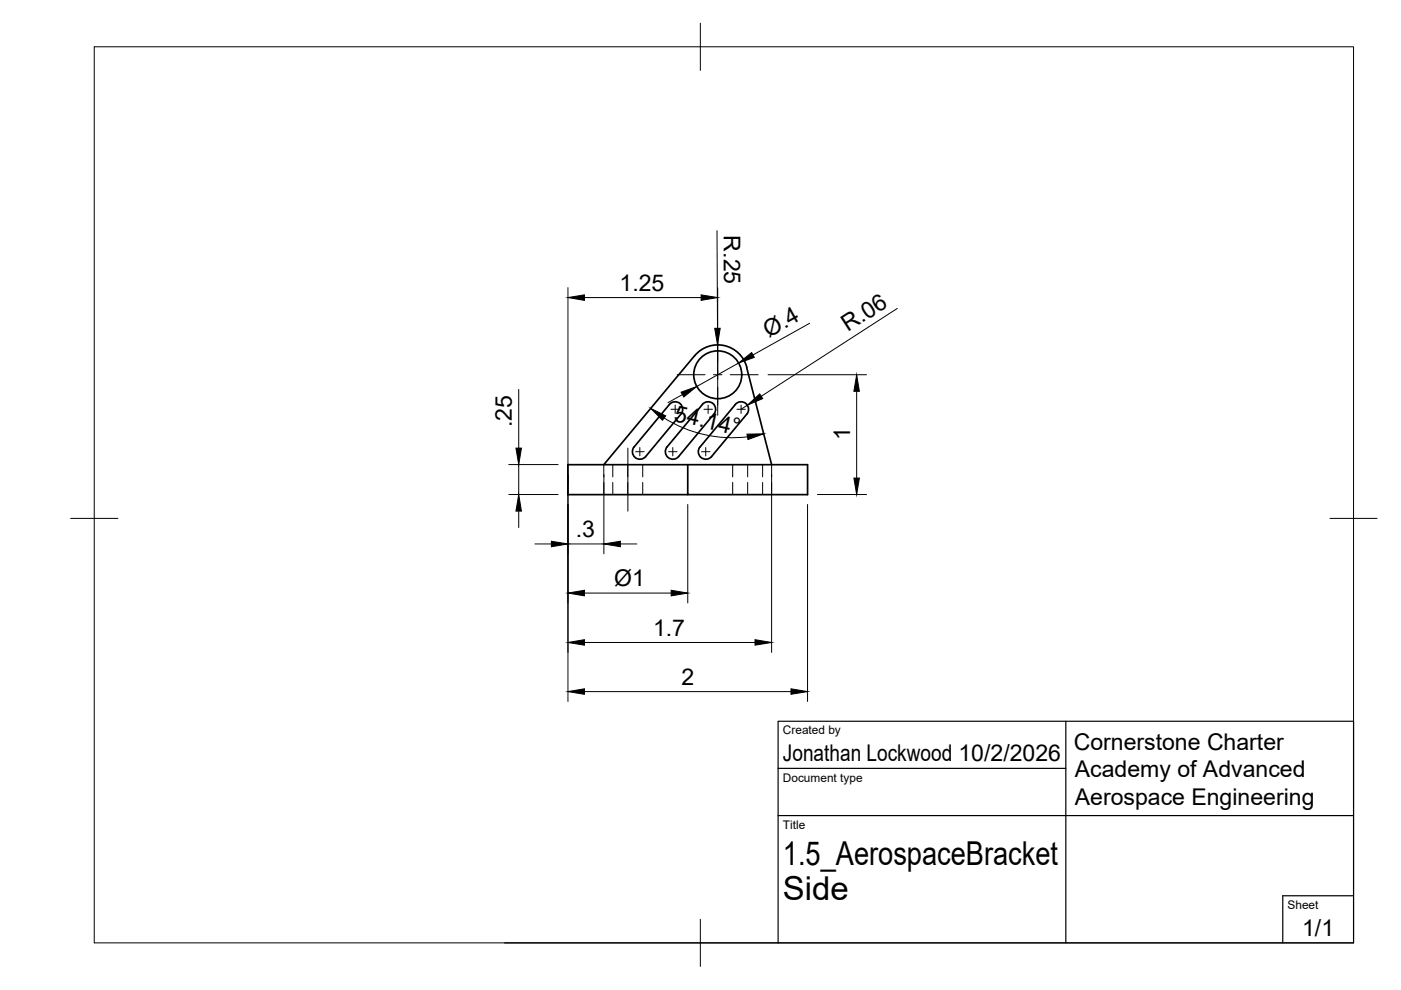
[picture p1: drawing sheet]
<svg xmlns="http://www.w3.org/2000/svg" width="297mm" height="210mm" viewBox="0 0 297 210" stroke-linecap="round" stroke-linejoin="round" font-family="sans-serif">
<!-- layer: Visible -->
<g fill="none" stroke="#000" stroke-width=".36">
<path d="M158.3 77.9l5.3 20.6M158.3 77.9a6.4 6.4 0 0 0-11-2.5l-19.3 23.1M136.9 96.8a1.6 1.6 0 0 1-2.2 .2 1.6 1.6 0 0 1-.3-2.2l7.5-9a1.6 1.6 0 0 1 2.3-.3 1.6 1.6 0 0 1 .2 2.3l-7.5 9M145.8 98.5v6.4h25.4v-6.4h-50.8v6.4h25.4M148.9 85.7a1.6 1.6 0 0 1 2.3-.1 1.6 1.6 0 0 1 .2 2.2l-7.5 9a1.6 1.6 0 0 1-2.2 .2 1.6 1.6 0 0 1-.3-2.2zM155.9 85.7a1.6 1.6 0 0 1 2.2-.1 1.6 1.6 0 0 1 .3 2.2M155.9 85.8l-7.5 9a1.6 1.6 0 0 0 .2 2.2 1.6 1.6 0 0 0 2.3-.2l7.4-9"/>
<circle cx="152.2" cy="79.5" r="5.1"/>
</g>
<!-- layer: Hidden -->
<g fill="none" stroke="#000" stroke-width=".21">
<path d="M128 98.5v2.6M129.9 98.5v2.6M133.1 98.5v2.6M136.3 98.5v2.6M155.3 98.5v2.6M158.5 98.5v2.6M161.7 98.5v2.6M163.6 98.5v2.6M128 102.3v2.6M129.9 102.3v2.6M133.1 102.3v2.6M136.3 102.3v2.6"/>
<path d="M155.3 102.3v2.6M158.5 102.3v2.6M161.7 102.3v2.6M163.6 102.3v2.6"/>
</g>
<!-- layer: BORDER -->
<path d="M20 9.9h267v190h-267zM148.5 4.9v10M15 109.9h10M282 109.9h10M148.5 194.9v10" fill="none" stroke="#000" stroke-width=".21"/>
<!-- layer: TITLEBLOCK -->
<path d="M226 152.9v47M165 172.9h122M165 162.9h61M107 199.9h180v-47h-122v47M287 189.9h-15v10" fill="none" stroke="#000" stroke-width=".25"/>
<!-- layer: Smart Centers -->
<g fill="none" stroke="#000" stroke-width=".21">
<path d="M143.6 79.5h5.9M151.3 79.5h1.8M152.2 70.9v5.9M152.2 78.6v1.8M154.8 79.5h5.9M133.1 95v13.4M134.8 95.8h1.8M135.7 94.9v1.8M141.8 95.8h1.8M142.3 86.8h1.8M142.6 94.9v1.8M143.2 85.9v1.8"/>
<path d="M148.7 95.8h1.8M149.2 86.8h1.8M149.6 94.9v1.8M150.1 85.9v1.8M152.2 82.1v5.9M156.2 86.8h1.8M157.1 85.9v1.8"/>
</g>
<!-- layer: FD_Dimensions -->
<g fill="none" stroke="#000" stroke-width=".21">
<path d="M152 48.9l.1 20.7M120.4 61v87.7M123.9 63.1h24.8M152.1 73.1l.1 6.4M152.2 61v25M156.6 77l-8.9 5M162.8 79.5h20.9M171.6 68.6l-12 6.7M190.2 65.4l-28.8 18.6M107.9 98.5h10.4M110 82.6v12.4M110 98.5v6.4"/>
<path d="M140.8 88.6a27 27 0 0 0 17.7 4M144.7 83.7l-3.1 1.7M158.5 85.9l-1.4 .9M181.6 83v18.4M107.9 104.9h10.4M110 108.4v3.5M113.4 115.3h3.5M120.4 115.3h7.6M128 100.6v16.8M131.5 115.3h3.5M145.8 107v20.8M163.6 100.6v37.7"/>
<path d="M171.2 107v41.7M173.3 104.9h10.4M123.9 125.7h18.4M123.9 136.2h36.2M123.9 146.6h43.8"/>
</g>
<g fill="#000" stroke="#000" stroke-width=".21">
<path d="M120.4 63.1l3.5-.6v1.2zM148.7 62.5l3.5 .6-3.5 .6zM151.5 69.6h1.2l-.6 3.5zM156.6 77l2.8-2.2 .5 1zM109.4 95h1.2l-.6 3.5zM138 86.6l3.1 1.6-.6 .9zM144.4 83.2l3.3-1.2-2.7 2.2zM158.4 92h3.5l-3.3 1.2zM158.5 85.9l2.6-2.4 .6 1zM181.6 79.5l.6 3.5h-1.2zM110 104.9l.6 3.5h-1.2zM116.9 114.8l3.5 .5-3.5 .6z"/>
<path d="M128 115.3l3.5-.5v1.1zM181 101.4h1.2l-.6 3.5zM120.4 125.7l3.5-.5v1.1zM120.4 136.2l3.5-.6v1.2zM142.3 125.2l3.5 .5-3.5 .6zM160.1 135.6l3.5 .6-3.5 .6zM120.4 146.6l3.5-.6v1.2zM167.7 146l3.5 .6-3.5 .6z"/>
</g>
<g font-size="7">
<text x="166" y="183.4">1.5_AerospaceBracket</text>
<text x="166" y="190.9">Side</text>
</g>
<g font-size="4.9">
<text x="153.5" y="49.9" transform="rotate(90 153.5 49.9)">R.25</text>
<text x="131.4" y="61.6">1.25</text>
<text x="163" y="71.6" transform="rotate(-29 163 71.6)">Ø.4</text>
<text x="179.8" y="70.4" transform="rotate(-33 179.8 70.4)">R.06</text>
<text x="142.7" y="89.2" transform="rotate(13 142.7 89.2)">54.14°</text>
<text x="108.5" y="90.6" transform="rotate(-90 108.5 90.6)">.25</text>
<text x="180.2" y="93.3" transform="rotate(-90 180.2 93.3)">1</text>
<text x="122.1" y="113.9">.3</text>
<text x="130.2" y="124.2">Ø1</text>
<text x="138.5" y="134.8">1.7</text>
<text x="144.5" y="145.2">2</text>
<text x="166" y="161.4">Jonathan Lockwood 10/2/2026</text>
<text x="227.6" y="159">Cornerstone Charter</text>
<text x="227.9" y="164.8">Academy of Advanced</text>
<text x="227.9" y="170.7">Aerospace Engineering</text>
<text x="276.1" y="198.6">1/1</text>
</g>
<g font-size="2.5">
<text x="166" y="155.7">Created by</text>
<text x="166" y="165.7">Document type</text>
<text x="166" y="175.7">Title</text>
<text x="273" y="192.7">Sheet</text>
</g>
</svg>
